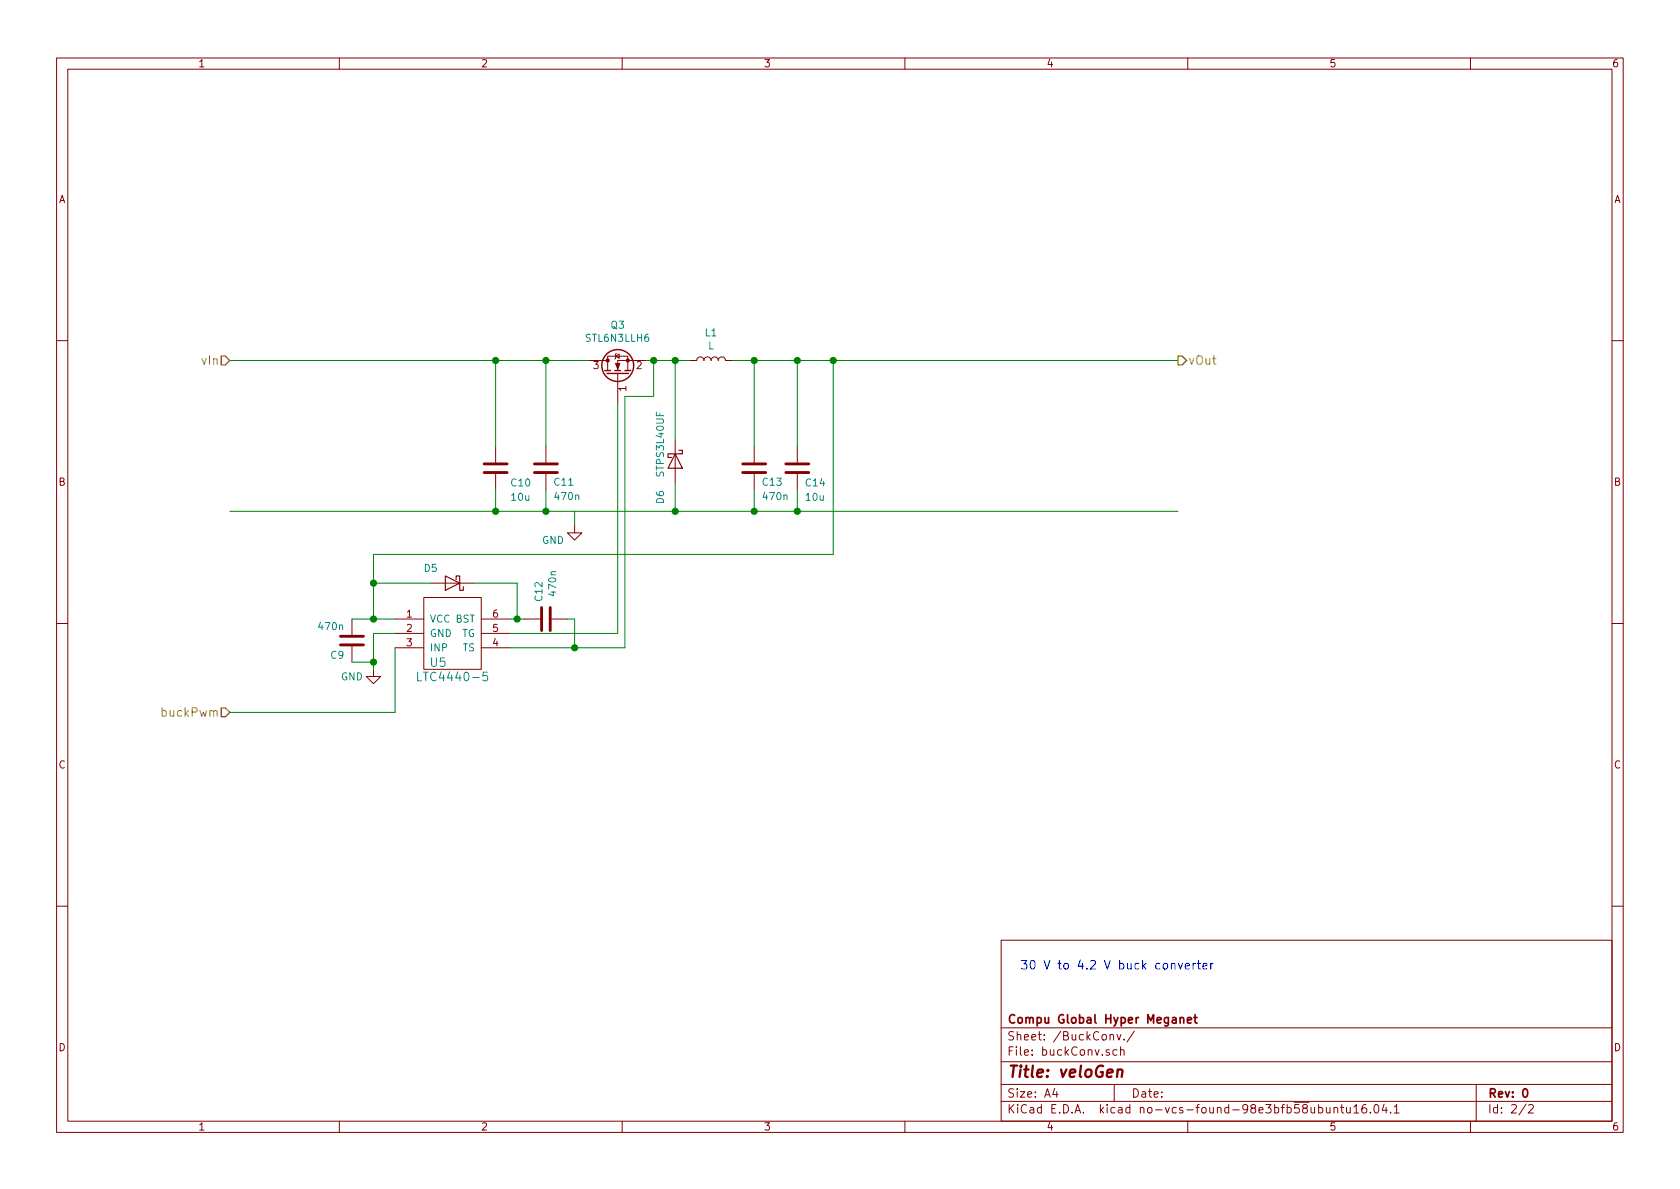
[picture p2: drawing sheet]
EESchema Schematic File Version 2
LIBS:veloGen-rescue
LIBS:power
LIBS:device
LIBS:transistors
LIBS:conn
LIBS:linear
LIBS:regul
LIBS:74xx
LIBS:cmos4000
LIBS:adc-dac
LIBS:memory
LIBS:xilinx
LIBS:microcontrollers
LIBS:dsp
LIBS:microchip
LIBS:analog_switches
LIBS:motorola
LIBS:texas
LIBS:intel
LIBS:audio
LIBS:interface
LIBS:digital-audio
LIBS:philips
LIBS:display
LIBS:cypress
LIBS:siliconi
LIBS:opto
LIBS:atmel
LIBS:contrib
LIBS:valves
LIBS:myStuff
LIBS:veloGen-cache
EELAYER 26 0
EELAYER END
$Descr A4 11693 8268
encoding utf-8
Sheet 2 2
Title "veloGen"
Date ""
Rev "0"
Comp "Compu Global Hyper Meganet"
Comment1 ""
Comment2 ""
Comment3 ""
Comment4 ""
$EndDescr
$Comp
L C C10
U 1 1
P 3450 3250
F 0 "C10" H 3550 3150 50  0000 L CNN
F 1 "10u" H 3550 3050 50  0000 L CNN
F 2 "Capacitors_SMD:C_0805" H 3488 3100 50  0001 C CNN
F 3 "" H 3450 3250 50  0001 C CNN
	1    3450 3250
	1    0    0    -1  
$EndComp
$Comp
L L L1
U 1 1
P 4950 2500
F 0 "L1" V 5140 2500 50  0000 C CNN
F 1 "L" V 5049 2500 50  0000 C CNN
F 2 "myStuff:cc_5022" H 4950 2500 50  0001 C CNN
F 3 "" H 4950 2500 50  0001 C CNN
	1    4950 2500
	0    -1   -1   0   
$EndComp
$Comp
L D_Schottky D6
U 1 1
P 4700 3200
F 0 "D6" H 4900 3100 50  0000 L CNN
F 1 "STPS3L40UF" H 4350 3100 50  0000 L CNN
F 2 "Diodes_SMD:D_SMB_Standard" H 4700 3200 50  0001 C CNN
F 3 "http://www.st.com/resource/en/datasheet/stps3l40.pdf" H 4700 3200 50  0001 C CNN
	1    4700 3200
	0    1    1    0   
$EndComp
$Comp
L C C14
U 1 1
P 5550 3250
F 0 "C14" H 5600 3150 50  0000 L CNN
F 1 "10u" H 5600 3050 50  0000 L CNN
F 2 "Capacitors_SMD:C_0805" H 5588 3100 50  0001 C CNN
F 3 "" H 5550 3250 50  0001 C CNN
	1    5550 3250
	1    0    0    -1  
$EndComp
$Comp
L STL6N3LLH6 Q3
U 1 1
P 4300 2600
F 0 "Q3" V 4643 2600 50  0000 C CNN
F 1 "STL6N3LLH6" V 4552 2600 50  0000 C CNN
F 2 "myStuff:PowerFLAT_2x2" H 4550 2500 50  0001 L CIN
F 3 "http://www.st.com/resource/en/datasheet/stl6n3llh6.pdf" H 4550 2400 50  0001 L CNN
	1    4300 2600
	0    -1   -1   0   
$EndComp
$Comp
L C C9
U 1 1
P 2450 4450
F 0 "C9" H 2400 4350 50  0000 R CNN
F 1 "470n" H 2400 4550 50  0000 R CNN
F 2 "Capacitors_SMD:C_0805" H 2488 4300 50  0001 C CNN
F 3 "" H 2450 4450 50  0001 C CNN
	1    2450 4450
	1    0    0    -1  
$EndComp
$Comp
L GND #PWR022
U 1 1
P 2600 4650
F 0 "#PWR022" H 2600 4400 50  0001 C CNN
F 1 "GND" H 2450 4600 50  0000 C CNN
F 2 "" H 2600 4650 50  0001 C CNN
F 3 "" H 2600 4650 50  0001 C CNN
	1    2600 4650
	1    0    0    -1  
$EndComp
$Comp
L C C12
U 1 1
P 3800 4300
F 0 "C12" H 3685 4254 50  0000 R CNN
F 1 "470n" H 3650 4350 50  0000 R CNN
F 2 "Capacitors_SMD:C_0805" H 3838 4150 50  0001 C CNN
F 3 "" H 3800 4300 50  0001 C CNN
	1    3800 4300
	0    1    1    0   
$EndComp
$Comp
L D_Schottky D5
U 1 1
P 3150 4050
F 0 "D5" H 3250 3950 50  0000 L CNN
F 1 "B5819WS" V 3195 4129 50  0001 L CNN
F 2 "Diodes_SMD:D_SOD-323" H 3150 4050 50  0001 C CNN
F 3 "" H 3150 4050 50  0001 C CNN
	1    3150 4050
	-1   0    0    1   
$EndComp
$Comp
L LTC4440 U5
U 1 1
P 2950 4550
F 0 "U5" H 3050 4500 60  0000 C CNN
F 1 "LTC4440-5" H 3150 4400 60  0000 C CNN
F 2 "TO_SOT_Packages_SMD:SOT-23-6_Handsoldering" H 3750 4350 60  0001 C CNN
F 3 "http://www.linear.com/docs/1706" H 3450 4250 60  0001 C CNN
	1    2950 4550
	1    0    0    -1  
$EndComp
Wire Wire Line
	1600 3550 8200 3550
Wire Wire Line
	3450 2500 3450 3100
Wire Wire Line
	3450 3400 3450 3550
Wire Wire Line
	4000 3550 4000 3650
Connection ~ 3450 2500
Wire Wire Line
	4500 2500 4800 2500
Wire Wire Line
	4700 3550 4700 3350
Connection ~ 3450 3550
Wire Wire Line
	1600 2500 4100 2500
Wire Wire Line
	4700 2500 4700 3050
Connection ~ 4700 2500
Wire Wire Line
	5550 2500 5550 3100
Wire Wire Line
	5100 2500 8200 2500
Wire Wire Line
	5550 3550 5550 3400
Connection ~ 4700 3550
Connection ~ 5550 3550
Connection ~ 5550 2500
Wire Wire Line
	2450 4300 2750 4300
Wire Wire Line
	2600 4400 2600 4650
Wire Wire Line
	2600 4400 2750 4400
Connection ~ 2600 4600
Wire Wire Line
	3000 4050 2600 4050
Wire Wire Line
	2600 3850 2600 4300
Connection ~ 2600 4300
Wire Wire Line
	3300 4050 3600 4050
Wire Wire Line
	3600 4050 3600 4300
Wire Wire Line
	3550 4300 3650 4300
Connection ~ 3600 4300
Wire Wire Line
	3550 4500 4350 4500
Wire Wire Line
	3550 4400 4300 4400
Wire Wire Line
	4300 4400 4300 2800
Connection ~ 4550 2500
Wire Wire Line
	4550 2500 4550 2750
Wire Wire Line
	4550 2750 4350 2750
Wire Wire Line
	4350 2750 4350 4500
Wire Wire Line
	3950 4300 4000 4300
Wire Wire Line
	4000 4300 4000 4500
Connection ~ 4000 4500
Connection ~ 2600 4050
Wire Wire Line
	2600 4600 2450 4600
Wire Wire Line
	2750 4950 2750 4500
Wire Wire Line
	1600 4950 2750 4950
$Comp
L GND #PWR023
U 1 1
P 4000 3650
F 0 "#PWR023" H 4000 3400 50  0001 C CNN
F 1 "GND" H 3850 3550 50  0000 C CNN
F 2 "" H 4000 3650 50  0001 C CNN
F 3 "" H 4000 3650 50  0001 C CNN
	1    4000 3650
	1    0    0    -1  
$EndComp
Text HLabel 1600 4950 0    60   Input ~ 0
buckPwm
Text HLabel 1600 2500 0    60   Input ~ 0
vIn
Text HLabel 8200 2500 2    60   Output ~ 0
vOut
Text Notes 7100 6750 0    60   ~ 0
30 V to 4.2 V buck converter
Wire Wire Line
	2600 3850 5800 3850
Wire Wire Line
	5800 3850 5800 2500
Connection ~ 5800 2500
$Comp
L C C13
U 1 1
P 5250 3250
F 0 "C13" H 5200 3350 50  0000 R CNN
F 1 "470n" H 5200 3450 50  0000 R CNN
F 2 "Capacitors_SMD:C_0805" H 5288 3100 50  0001 C CNN
F 3 "" H 5250 3250 50  0001 C CNN
	1    5250 3250
	-1   0    0    1   
$EndComp
Wire Wire Line
	5250 3400 5250 3550
Connection ~ 5250 3550
Wire Wire Line
	5250 3100 5250 2500
Connection ~ 5250 2500
$Comp
L C C11
U 1 1
P 3800 3250
F 0 "C11" H 3750 3350 50  0000 R CNN
F 1 "470n" H 3750 3450 50  0000 R CNN
F 2 "Capacitors_SMD:C_0805" H 3838 3100 50  0001 C CNN
F 3 "" H 3800 3250 50  0001 C CNN
	1    3800 3250
	-1   0    0    1   
$EndComp
Wire Wire Line
	3800 3400 3800 3550
Connection ~ 3800 3550
Wire Wire Line
	3800 3100 3800 2500
Connection ~ 3800 2500
$EndSCHEMATC
